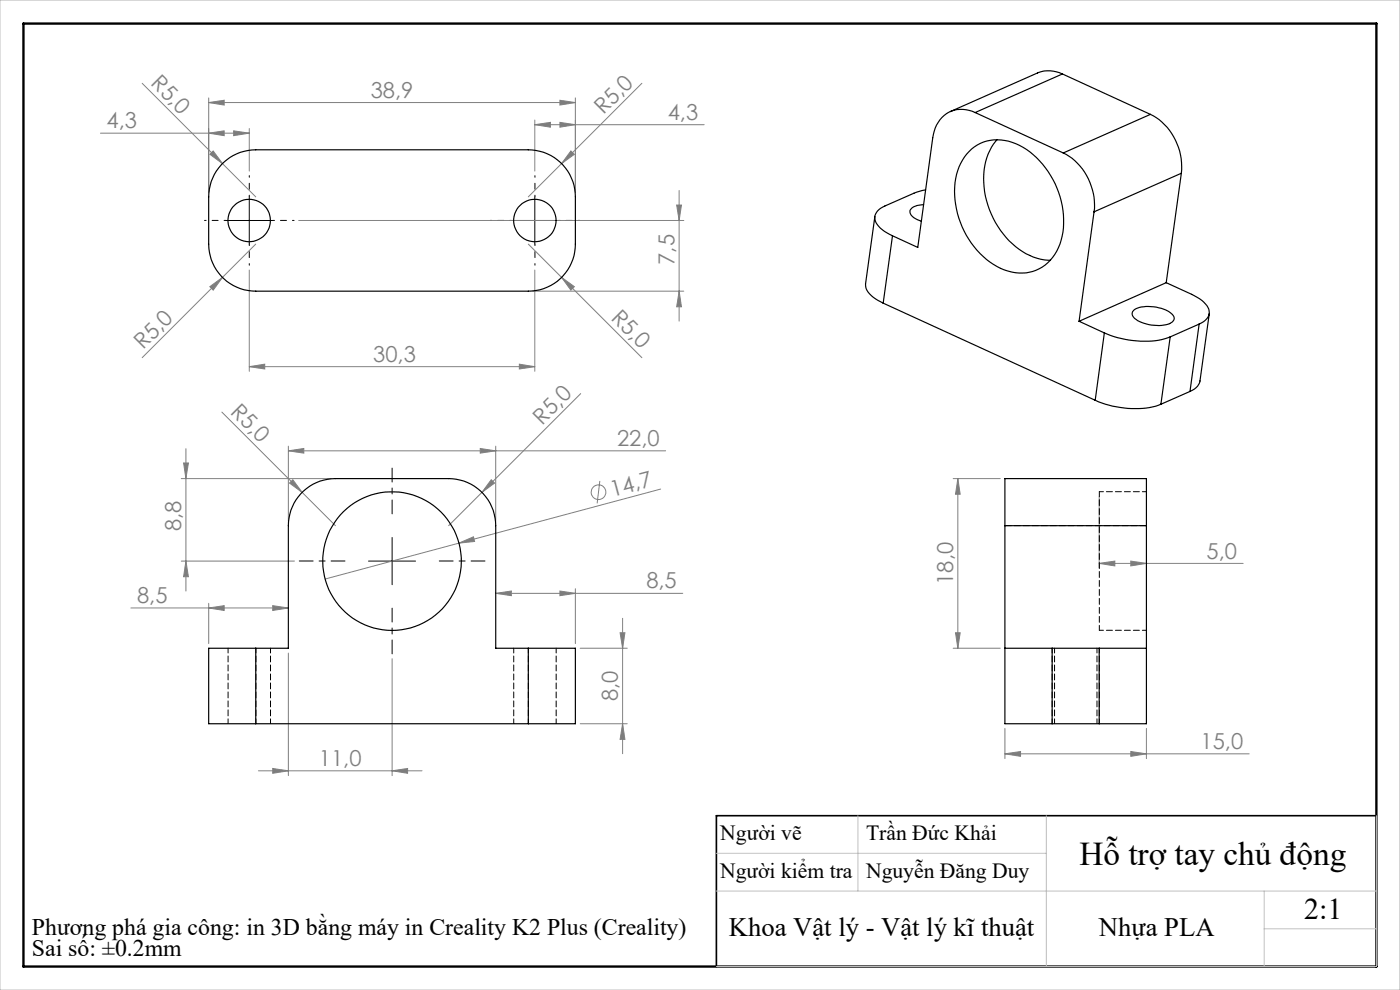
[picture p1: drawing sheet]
<svg xmlns="http://www.w3.org/2000/svg" width="297mm" height="210mm" viewBox="0 0 297 210" stroke-linecap="round" stroke-linejoin="round" font-family="sans-serif">
<g fill="none" stroke="#808080" stroke-width=".21">
<path d="M30.2 17.7l24.1 24.1M136.2 17.7l-24.1 24.1M21.3 28.2h31.6M44.3 21.8l3.3-.5v1zM44.3 28.2l3.3-.4v1zM44.3 20.8v20M44.3 21.8h77.8M44.5 32.7l.7-.7 2 2.7zM49.6 27.8l3.3 .4-3.3 .6zM52.9 27.3v9M113.5 26.4l3.3-.4v1zM113.5 25.5v10.8"/>
<path d="M113.5 26.4h35.9M118.8 26l3.3 .4-3.3 .6zM118.8 21.3l3.3 .5-3.3 .5zM121.1 32l.7 .7-2.7 2zM122.1 20.8v20M52.9 57.3v21.5M54.3 51.8l-24.1 24.1M63.4 46.8h81.7M112.1 51.8l7 7M113.5 57.3v21.5M119.1 58.8l2.7 2-.7 .8zM119.1 58.8l17.1 17.1"/>
<path d="M143.5 43.5h1.1l-.5 3.3zM144.1 40.4v27.7M44.5 60.8l2.7-2-2 2.8zM52.9 77.8l3.3-.6v1.1zM52.9 77.8h60.6M110.2 77.2l3.3 .6-3.3 .5zM113.1 61.8h32M144.1 61.8l.5 3.3h-1.1zM38.9 98.2h1.1l-.6 3.3zM39.4 95.2v30.2M47.1 87.4l24.1 24.1M61.2 95.6l3.3-.5v1z"/>
<path d="M61.2 94.6v15.9M61.2 95.6h80M101.9 95.1l3.3 .5-3.3 .5zM105.2 94.6v15.9M123.2 83.5l-28 28M38.5 119h24M38.5 101.5h31.7M39.4 119l.6 3.3h-1.1zM61.4 102.5l.7-.7 2 2.6zM97.4 115.2l3-1.3 .3 1zM104.2 101.8l.7 .7-2.7 1.9zM127.2 102l-.5 4.8"/>
<path d="M140.2 103.7l-71.2 19.1M202.2 101.5h10M203.2 101.5l.5 3.3h-1zM203.2 101.5v36M233.2 105.3v15.2M233.2 119.5h30.5M233.2 119.5l3.3-.5v1zM239.9 119l3.3 .5-3.3 .5zM27.8 129h33.4M44.3 129l3.3-.5v1zM44.3 128v8.5M57.9 128.5l3.3 .5-3.3 .5z"/>
<path d="M61.2 138.5v26M83.2 139.7v24.8M105.2 125.9l3.3-.5v1zM105.2 125.9h39.7M118.8 125.4l3.3 .5-3.3 .5zM122.1 124.9v11.6M123.1 137.5h10M131.6 134.2h1l-.5 3.3zM132.1 131.2v28.7M202.2 137.5h10M202.7 134.2h1l-.5 3.3zM123.1 153.5h10"/>
<path d="M132.1 153.5l.5 3.3h-1zM213.2 159.9l3.3-.5v1zM213.2 154.5v6.4M213.2 159.9h51.8M239.9 159.4l3.3 .5-3.3 .5zM243.2 154.5v6.4M54.8 163.5h34.7M57.9 163l3.3 .5-3.3 .5zM83.2 163.5l3.3-.5v1z"/>
<circle cx="127" cy="104.4" r="1.55"/>
</g>
<path d="M73.2 119h-9.7M83.2 109v-9.7M93.2 119h9.7M83.2 129v9.7" fill="none" stroke="#000" stroke-width=".21" stroke-dasharray="15.2 1.3 1.3 1.3" stroke-dashoffset="12.3"/>
<path d="M47.9 46.8h-4.5M52.9 41.8v-4.5M52.9 51.8v4.5M57.9 46.8h4.5M108.5 46.8h-4.5M113.5 41.8v-4.5M113.5 51.8v4.5M118.5 46.8h4.5" fill="none" stroke="#000" stroke-width=".21" stroke-dasharray="15.2 1.3 1.3 1.3" stroke-dashoffset="14.9"/>
<path d="M47.9 46.8h10M52.9 41.8v10M108.5 46.8h10M113.5 41.8v10M78.2 119h10M83.2 114v10" fill="none" stroke="#000" stroke-width=".21"/>
<path d="M292 173h-140v32" fill="none" stroke="#000" stroke-width=".35"/>
<path d="M5 5h287v200h-287z" fill="none" stroke="#000" stroke-width=".5"/>
<path d="M0 0h297v210h-297zM182 173v16M222 173v32M292 173v32h-140M152 189h140M152 181h70M268.2 189v16M268.2 197h23.8" fill="none" stroke="#c0c0c0" stroke-width=".21"/>
<g fill="#808080">
<path d="M97.4 115.2l3-1.3 .3 1z"/>
<path d="M121.1 32l.7 .7-2.7 2z"/>
<path d="M104.2 101.8l.7 .7-2.7 1.9z"/>
<path d="M44.5 60.8l2.7-2-2 2.8z"/>
<path d="M119.1 58.8l2.7 2-.7 .8z"/>
<path d="M62.1 101.8l-.7 .7 2.7 1.9zM45.2 32l-.7 .7 2.7 2z"/>
<path d="M101.9 95.1l3.3 .5-3.3 .5zM61.2 95.6l3.3-.5v1zM83.2 163.5l3.3-.5v1zM57.9 163l3.3 .5-3.3 .5zM118.8 125.4l3.3 .5-3.3 .5zM105.2 125.9l3.3-.5v1zM57.9 128.5l3.3 .5-3.3 .5zM44.3 129l3.3-.5v1zM118.8 21.3l3.3 .5-3.3 .5zM44.3 21.8l3.3-.5v1zM49.6 27.8l3.3 .4-3.3 .6zM44.3 28.2l3.3-.4v1z"/>
<path d="M52.9 77.8l3.3-.6v1.1zM110.2 77.2l3.3 .6-3.3 .5zM113.5 26.4l3.3-.4v1zM118.8 26l3.3 .4-3.3 .6z"/>
<path d="M213.2 159.9l3.3-.5v1zM239.9 159.4l3.3 .5-3.3 .5z"/>
<path d="M239.9 119l3.3 .5-3.3 .5zM233.2 119.5l3.3-.5v1z"/>
<path d="M39.4 119l.6 3.3h-1.1zM38.9 98.2h1.1l-.6 3.3z"/>
<path d="M202.7 134.2h1l-.5 3.3zM203.2 101.5l.5 3.3h-1z"/>
<path d="M131.6 134.2h1l-.5 3.3zM132.1 153.5l.5 3.3h-1zM143.5 43.5h1.1l-.5 3.3zM144.1 61.8l.5 3.3h-1.1z"/>
</g>
<g fill="none" stroke="#000" stroke-width=".25">
<path d="M225.4 15.7a6.5 6.5 0 0 0-5.3-.2l-18.5 8.2M225.4 15.7l-18.5 8.2M225.4 15.7l18.7 8.6M47.5 34.4a10 10 0 0 1 6.8-2.6h57.8a10 10 0 0 1 10 10v10a10 10 0 0 1-10 10h-57.8a10 10 0 0 1-10-10v-10a10.2 10.2 0 0 1 3.2-7.4zM205.6 32.1a8.8 8.8 0 0 1 10.7-1.3 18.3 18.3 0 0 1 8.8 20.2 8.9 8.9 0 0 1-12.8 5.9 18.3 18.3 0 0 1-9.1-20.7l1-2.2zM206.9 23.9a6 6 0 0 0-8.9 4.6l-3.3 24-5.4-2.5M206.9 23.9l18.7 8.5M211.5 29.7a13.2 13.2 0 0 0-2.6 11 18.1 18.1 0 0 0 10.3 13.8l1.6 .5 2 .2M225.6 32.4a12.5 12.5 0 0 1 6.5 12.5M244.1 24.3a12.6 12.6 0 0 1 6.5 12.5M244.1 24.3l-18.5 8.1M250.6 36.8l-18.5 8.1"/>
<path d="M250.6 36.8l-3.2 23.2M185.6 45.9l-2 14.3a3.9 3.9 0 0 0 2.6 3.5l1.2 .6M189.3 50l-1.9 14.3M195.9 43.4a3.2 3.2 0 0 0-2.9 1.3 1.99 1.99 0 0 0 1.6 1.9l.9 .3M196.4 40.3l-2 .5-6.7 2.9a2.61 2.61 0 0 0-1.9 3.5 7.3 7.3 0 0 0 3.5 2.8M232.1 44.9l-3.2 23.2M247.4 60l5.4 2.4a5.8 5.8 0 0 1 3.7 3.6 2.68 2.68 0 0 1-2.1 2.7M247.4 60l-18.5 8.1M187.4 64.3l44.9 20.6M228.9 68.1l5.4 2.5M234.3 70.6a20.3 20.3 0 0 0 13.4 1.1l.5-.2M234.3 70.6l-2 14.3"/>
<path d="M240.5 65.9a5.7 5.7 0 0 1 4.8-.8 4.7 4.7 0 0 1 3.8 2.3 1.7 1.7 0 0 1-1.8 1.5 8.2 8.2 0 0 1-6.8-1.6l-.3-.7zM248.2 71.5l-1.9 14.3M254.4 68.7l-6.2 2.8M254.4 68.7l-2 14.3M256.5 66.5l-1.9 14.3a3 3 0 0 1-2.2 2.2M232.3 84.9a19.3 19.3 0 0 0 14 .9M252.4 83l-6.1 2.8M213.2 111.5v42h10M213.2 111.5v-10h30v10M213.2 111.5h30M243.2 111.5v42h-10M54.3 137.5h6.9v-26a10 10 0 0 1 10-10h24a10 10 0 0 1 10 10v26h6.9"/>
<path d="M54.3 137.5h-10v16h10M54.3 137.5v16M112.1 137.5h10v16h-10M112.1 137.5v16M213.2 137.5h10M223.2 137.5h10M223.2 137.5v16M233.2 137.5h10M233.2 137.5v16M54.3 153.5h57.8M223.2 153.5h10"/>
<circle cx="52.9" cy="46.8" r="4.5"/>
<circle cx="113.5" cy="46.8" r="4.5"/>
<circle cx="83.2" cy="119" r="14.7"/>
</g>
<path d="M48.4 137.5v16M109 137.5v16M112.1 137.5v16M223.7 137.5v16M233.2 137.5v16M54.3 153.5v-16M57.4 153.5v-16M118 153.5v-16M223.2 153.5v-16M232.7 153.5v-16" fill="none" stroke="#000" stroke-width=".21" stroke-dasharray="1.3 .6" stroke-dashoffset=".3"/>
<path d="M233.2 104.3v29.4" fill="none" stroke="#000" stroke-width=".21" stroke-dasharray="1.3 .6" stroke-dashoffset=".2"/>
<path d="M213.2 111.5h30" fill="none" stroke="#000" stroke-width=".21" stroke-dasharray="1.3 .6" stroke-dashoffset="-.1"/>
<path d="M243.2 104.3h-10M233.2 133.7h10" fill="none" stroke="#000" stroke-width=".21" stroke-dasharray="1.3 .6" stroke-dashoffset=".4"/>
<text font-size="7.1" x="229" y="183.5">Hỗ trợ tay chủ động</text>
<text font-size="6.3" x="276.7" y="195">2:1</text>
<g font-size="5.6">
<text x="154.6" y="198.6">Khoa Vật lý - Vật lý kĩ thuật</text>
<text x="233.1" y="198.6">Nhựa PLA</text>
</g>
<g font-size="5">
<text x="6.8" y="198.3">Phương phá gia công: in 3D bằng máy in Creality K2 Plus (Creality)</text>
<text x="6.8" y="202.9">Sai số: ±0.2mm</text>
</g>
<g font-size="4.7" fill="#808080">
<text x="31.8" y="17.9" transform="rotate(45 31.8 17.9)">R5,0</text>
<text x="78.7" y="20.7">38,9</text>
<text x="22.6" y="27.2">4,3</text>
<text x="128" y="24.4" transform="rotate(-45 128 24.4)">R5,0</text>
<text x="141.7" y="25.4">4,3</text>
<text x="143.1" y="56.2" transform="rotate(-90 143.1 56.2)">7,5</text>
<text x="129.4" y="67.7" transform="rotate(45 129.4 67.7)">R5,0</text>
<text x="30.4" y="74.2" transform="rotate(-45 30.4 74.2)">R5,0</text>
<text x="79.2" y="76.7">30,3</text>
<text x="48.7" y="87.6" transform="rotate(45 48.7 87.6)">R5,0</text>
<text x="115" y="90.3" transform="rotate(-45 115 90.3)">R5,0</text>
<text x="130.9" y="94.6">22,0</text>
<text x="129.9" y="105.4" transform="rotate(-15 129.9 105.4)">14,7</text>
<text x="38.5" y="112.7" transform="rotate(-90 38.5 112.7)">8,8</text>
<text x="256" y="118.5">5,0</text>
<text x="137.1" y="124.8">8,5</text>
<text x="202.2" y="124" transform="rotate(-90 202.2 124)">18,0</text>
<text x="29.1" y="127.9">8,5</text>
<text x="131.1" y="148.7" transform="rotate(-90 131.1 148.7)">8,0</text>
<text x="254.7" y="158.9">15,0</text>
<text x="67.7" y="162.5">11,0</text>
</g>
<g font-size="4.6">
<text x="152.8" y="178.2">Người vẽ</text>
<text x="183.7" y="178.2">Trần Đức Khải</text>
<text x="152.8" y="186.3">Người kiểm tra</text>
<text x="183.7" y="186.3">Nguyễn Đăng Duy</text>
</g>
</svg>
